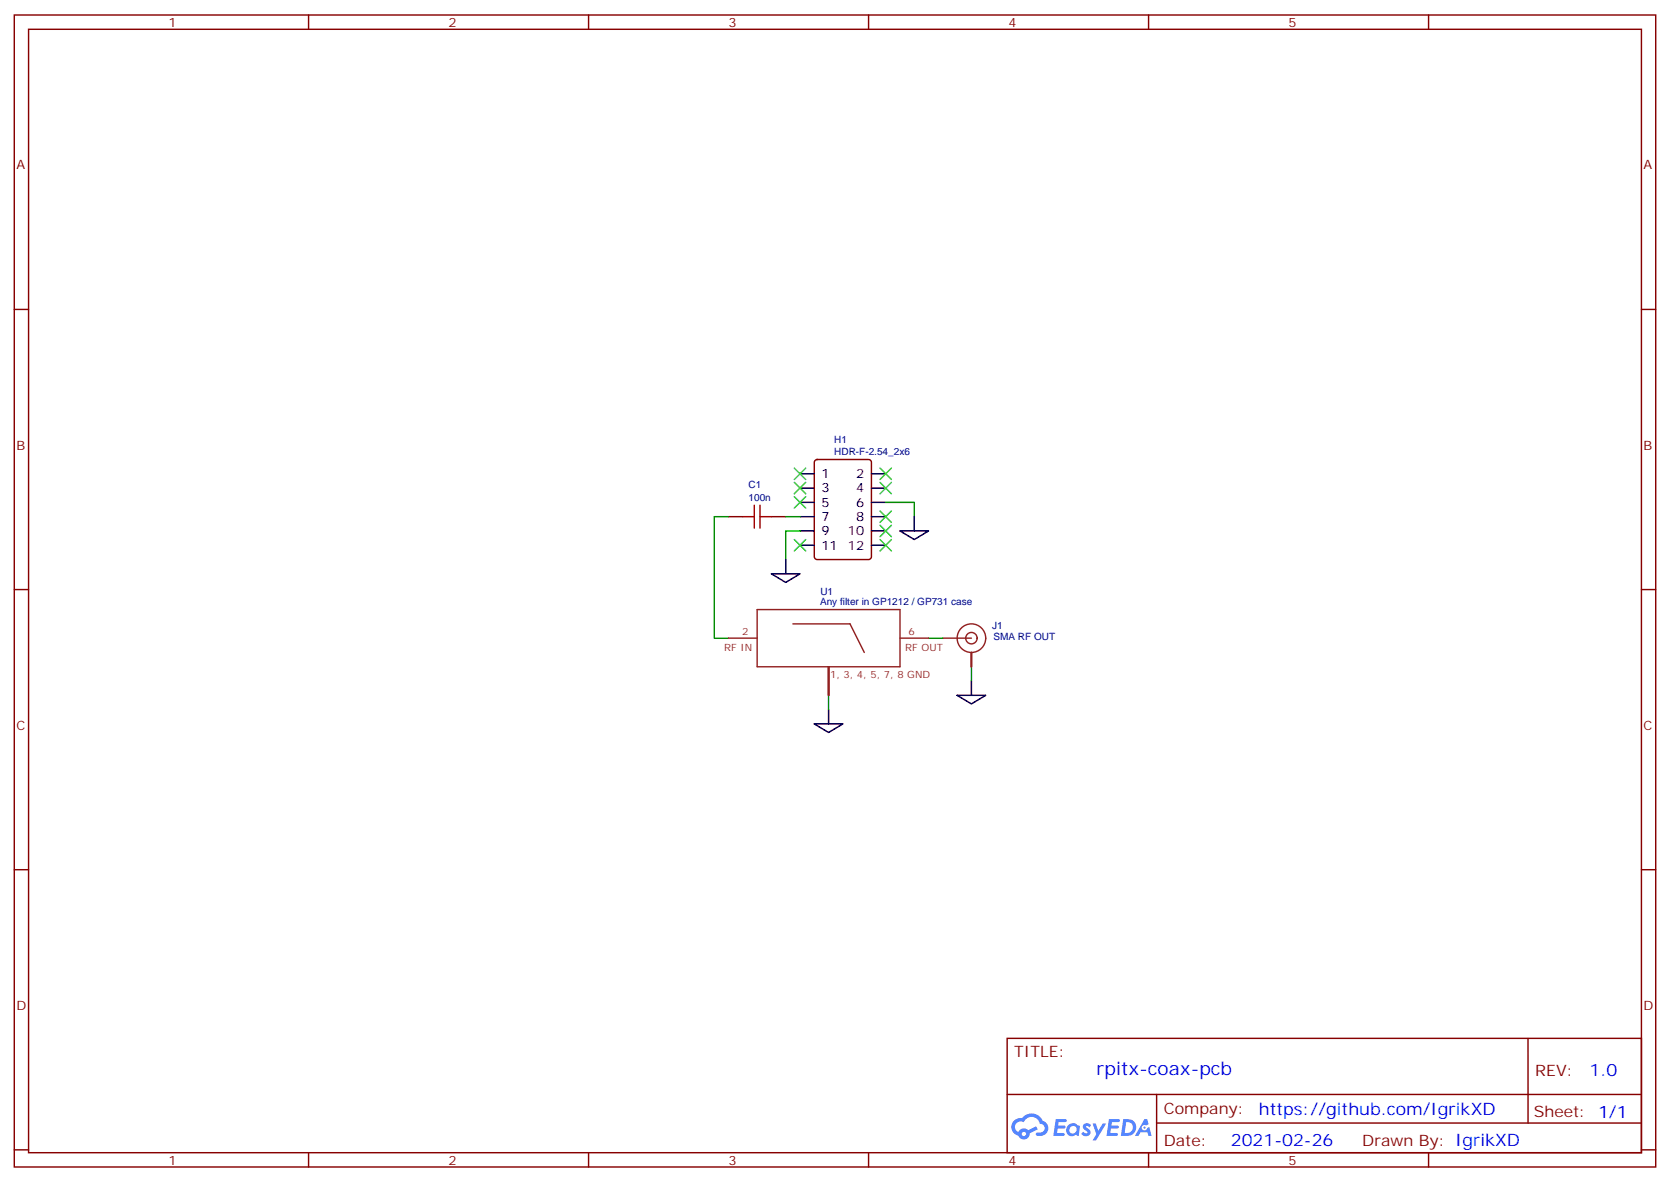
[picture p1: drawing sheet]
<svg xmlns="http://www.w3.org/2000/svg" width="412mm" height="292mm" viewBox="0 0 412 292" stroke-linecap="round" stroke-linejoin="round" font-family="sans-serif">
<g fill="none" stroke="#870000" stroke-width=".35">
<path d="M3.5 3.7h405.4v284.3h-405.4zM7.1 7.2h398.2v277.3h-398.2zM76.2 3.7v3.5M145.3 3.7v3.5M214.5 3.7v3.5M283.6 3.7v3.5M352.8 3.7v3.5M3.5 76.4h3.6M405.3 76.4h3.6M3.5 145.5h3.6M405.3 145.5h3.6M3.5 214.7h3.6"/>
<path d="M405.3 214.7h3.6M248.7 256.3h156.6v28.2h-156.6zM377.3 256.3v20.9M248.7 270.1h156.5M285.6 277.2h119.6M285.6 270.1v14.2M3.5 283.8h3.6M76.2 284.5v3.5M145.3 284.5v3.5M214.5 284.5v3.5M283.6 284.5v3.5M352.8 284.5v3.5"/>
<path d="M405.3 283.8h3.6"/>
</g>
<g fill="#5487ff">
<path d="M267.7 277.5a1.22 1.22 0 0 1 1.7 .2l-.4 .6a.47 .47 0 0 0-.3-.4 .47 .47 0 0 0-.5 .2v.1a1.3 1.3 0 0 1 1 1.7 1.39 1.39 0 0 1-2.2 0l.5-.6 .7 .5a.29 .29 0 0 0 .3-.3 .29 .29 0 0 0-.2-.3 1.04 1.04 0 0 1-.6-1.7z"/>
<path d="M260.7 276.2h2.4a.37 .37 0 0 1 .3 .4 .37 .37 0 0 1-.3 .4h-1.7l-.1 .8h1.5l.3 .4-.3 .4h-1.6l-.2 1.1 1.6-.1a.36 .36 0 0 1 .3 .4 .36 .36 0 0 1-.3 .4h-2.5z"/>
<path d="M273.8 276.2h2.4a.37 .37 0 0 1 .4 .4 .37 .37 0 0 1-.4 .4h-1.6l-.2 .8h1.6l.3 .4-.4 .4-1.6-.1-.1 1.1h1.5a.36 .36 0 0 1 .4 .4 .36 .36 0 0 1-.4 .4h-2.4z"/>
<path d="M282.6 276.2h.7l.3 1.3-.6 .3a.69 .69 0 0 0-1 .3 .69 .69 0 0 0 .4 .9 .69 .69 0 0 0 .9-.6l.5-.2 .6 2.2h-.8l-.2-.9h-1.8l-.5 .9h-.8z"/>
<path d="M269.8 277.3h.8l.6 1.8 1.1-1.8h.9l-2.6 4.2h-.8l.9-1.5z"/>
<path d="M277.4 276.2l-.6 4.2h1.3a2.11 2.11 0 0 0 2.5-2.1 2.11 2.11 0 0 0-2.5-2.1zM278.1 277a1.39 1.39 0 0 1 1.7 1.4 1.39 1.39 0 0 1-1.8 1.2h-.3z"/>
<path d="M263.7 277.8a1.47 1.47 0 0 0-.1 2.1 1.47 1.47 0 0 0 2.1 .1l.7 .4 .3-2.3-.2-.3h-.4a1.49 1.49 0 0 0-2.4 0zM264.4 278.2a.92 .92 0 0 1 1.5 .5 .92 .92 0 0 1-1.3 1.1 .9 .9 0 0 1-.2-1.6z"/>
<path d="M250.4 276.6a2.18 2.18 0 0 0 1.1 3.7 1.44 1.44 0 0 0 1.6 .9 1.44 1.44 0 0 0 1.2-1.4l2-1.1-.5-.7-1.9 1a1.47 1.47 0 0 0-2.4 .4 1.39 1.39 0 0 1-.7-1.9 1.39 1.39 0 0 1 2-.5 2.12 2.12 0 0 1 2.2-1.3 2.12 2.12 0 0 1 1.9 1.7 1.07 1.07 0 0 1 1.1 1 1.07 1.07 0 0 1-1 1.1h-.7a.43 .43 0 0 0-.5 .4 .43 .43 0 0 0 .4 .5 1.98 1.98 0 0 0 2.5-1.2 1.98 1.98 0 0 0-1.2-2.6 2.98 2.98 0 0 0-5.1-.6l-1.1 .1zM252.3 279.9a.55 .55 0 0 1 1.1 0 .55 .55 0 0 1-1.1 0z"/>
<circle cx="282.6" cy="278.3" r=".26"/>
</g>
<path d="M179.9 127.5h-3.5v30h3.5M194 127.5h3.6M197.6 131.1h-3.6v7M218.7 124h7.1v3.5M229.3 157.5h3.5M204.6 171.6v3.6M239.9 164.6v3.5" fill="none" stroke="#008700" stroke-width=".35"/>
<g fill="none" stroke="#000" stroke-width=".35">
<path d="M197.6 116.9h3.5M215.2 116.9h3.5M194 138.1v3.5M197.6 120.5h3.5M197.6 124h3.5M197.6 127.5h3.5M197.6 131.1h3.5M197.6 134.6h3.5M215.2 120.5h3.5M215.2 124h3.5M215.2 127.5h3.5M215.2 131.1h3.5"/>
<path d="M215.2 134.6h3.5M222.2 131.1h7.1l-3.5 2.1zM225.8 127.5v3.6M190.5 141.6h7.1l-3.6 2.2zM201.1 178.7h7l-3.5 2.1zM204.6 175.2v3.5M236.4 171.6h7l-3.5 2.1zM239.9 168.1v3.5"/>
</g>
<path d="M201.3 113.6l.5-.2h12.7a.71 .71 0 0 1 .7 .7v23.3a.76 .76 0 0 1-.7 .7h-12.7a.76 .76 0 0 1-.7-.7v-23.3zM179.9 127.5h3.5M190.5 127.5h3.5" fill="none" stroke="#870000" stroke-width=".35"/>
<path d="M183.4 127.5h2.9M186.3 124.7v5.7M187.7 124.7v5.7M187.7 127.5h2.8" fill="none" stroke="#a10000" stroke-width=".35"/>
<g fill="none" stroke="#3c3" stroke-width=".35">
<path d="M196.1 115.5l2.9 2.9M196.1 119.1l2.9 2.8M199 115.5l-2.9 2.9M199 119.1l-2.9 2.8M217.3 119.1l2.8 2.8M217.3 115.5l2.8 2.9M220.1 119.1l-2.8 2.8M220.1 115.5l-2.8 2.9M196.1 122.6l2.9 2.8M196.1 133.2l2.9 2.8M199 122.6l-2.9 2.8M199 133.2l-2.9 2.8"/>
<path d="M217.3 133.2l2.8 2.8M217.3 129.6l2.8 2.9M217.3 126.1l2.8 2.8M220.1 133.2l-2.8 2.8M220.1 129.6l-2.8 2.9M220.1 126.1l-2.8 2.8"/>
</g>
<g fill="none" stroke="#8c2424" stroke-width=".35">
<path d="M179.9 157.5h7.1M187 150.5h35.2v14.1h-35.2zM195.8 154h14.1l3.5 7M222.2 157.5h7.1M232.8 157.5h7.1M204.6 164.6v7M239.9 161v3.6"/>
<circle cx="239.9" cy="157.5" r="1.41"/>
<circle cx="239.9" cy="157.5" r="3.5"/>
</g>
<text font-size="4.6" fill="#00f" x="270.8" y="265.3">rpitx-coax-pcb</text>
<g font-size="4.2" fill="#00f">
<text x="392.5" y="265.6">1.0</text>
<text x="310.9" y="275.1">https://github.com/IgrikXD</text>
<text x="304" y="282.9">2021-02-26</text>
</g>
<g font-size="3.9" fill="#800">
<text x="250.5" y="260.9">TITLE:</text>
<text x="379.1" y="265.6">REV:</text>
<text x="287.4" y="275.1">Company:</text>
<text x="378.7" y="275.7">Sheet: 1/1</text>
<text x="287.4" y="282.8">Date:</text>
<text x="336.4" y="282.8">Drawn By: IgrikXD</text>
</g>
<g font-size="3.2" fill="#800">
<text x="41.6" y="6.7">1</text>
<text x="110.8" y="6.7">2</text>
<text x="179.9" y="6.7">3</text>
<text x="249.1" y="6.7">4</text>
<text x="318.2" y="6.7">5</text>
<text x="4.1" y="41.8">A</text>
<text x="405.9" y="41.8">A</text>
<text x="4.1" y="110.9">B</text>
<text x="405.9" y="110.9">B</text>
<text x="4.1" y="180.1">C</text>
<text x="405.9" y="180.1">C</text>
<text x="4.1" y="249.2">D</text>
<text x="405.9" y="249.2">D</text>
<text x="41.6" y="287.5">1</text>
<text x="110.8" y="287.5">2</text>
<text x="179.9" y="287.5">3</text>
<text x="249.1" y="287.5">4</text>
<text x="318.2" y="287.5">5</text>
</g>
<g font-size="3.2">
<text x="202.8" y="118">1</text>
<text x="211.4" y="118">2</text>
<text x="202.8" y="121.5">3</text>
<text x="202.8" y="125.1">5</text>
<text x="211.4" y="121.5">4</text>
<text x="211.4" y="125.1">6</text>
<text x="202.8" y="128.6">7</text>
<text x="211.4" y="128.6">8</text>
<text x="202.8" y="132.1">9</text>
<text x="202.8" y="135.6">11</text>
<text x="209.4" y="132.1">10</text>
<text x="209.4" y="135.6">12</text>
</g>
<g font-size="2.5" fill="#000080">
<text x="206" y="112.4">HDR-F-2.54_2x6</text>
<text x="206" y="109.2">H1</text>
<text x="184.9" y="123.6">100n</text>
<text x="184.9" y="120.5">C1</text>
<text x="202.5" y="149.4">Any filter in GP1212 / GP731 case</text>
<text x="202.6" y="146.8">U1</text>
<text x="245" y="155.3">J1</text>
<text x="245.3" y="158.1">SMA RF OUT</text>
</g>
<g font-size="2.5" fill="#8d2323">
<text x="178.9" y="160.7">RF IN</text>
<text x="183.3" y="156.8">2</text>
<text x="223.6" y="160.7">RF OUT</text>
<text x="224.4" y="156.8">6</text>
<text x="205" y="167.4">1, 3, 4, 5, 7, 8 GND</text>
</g>
</svg>
